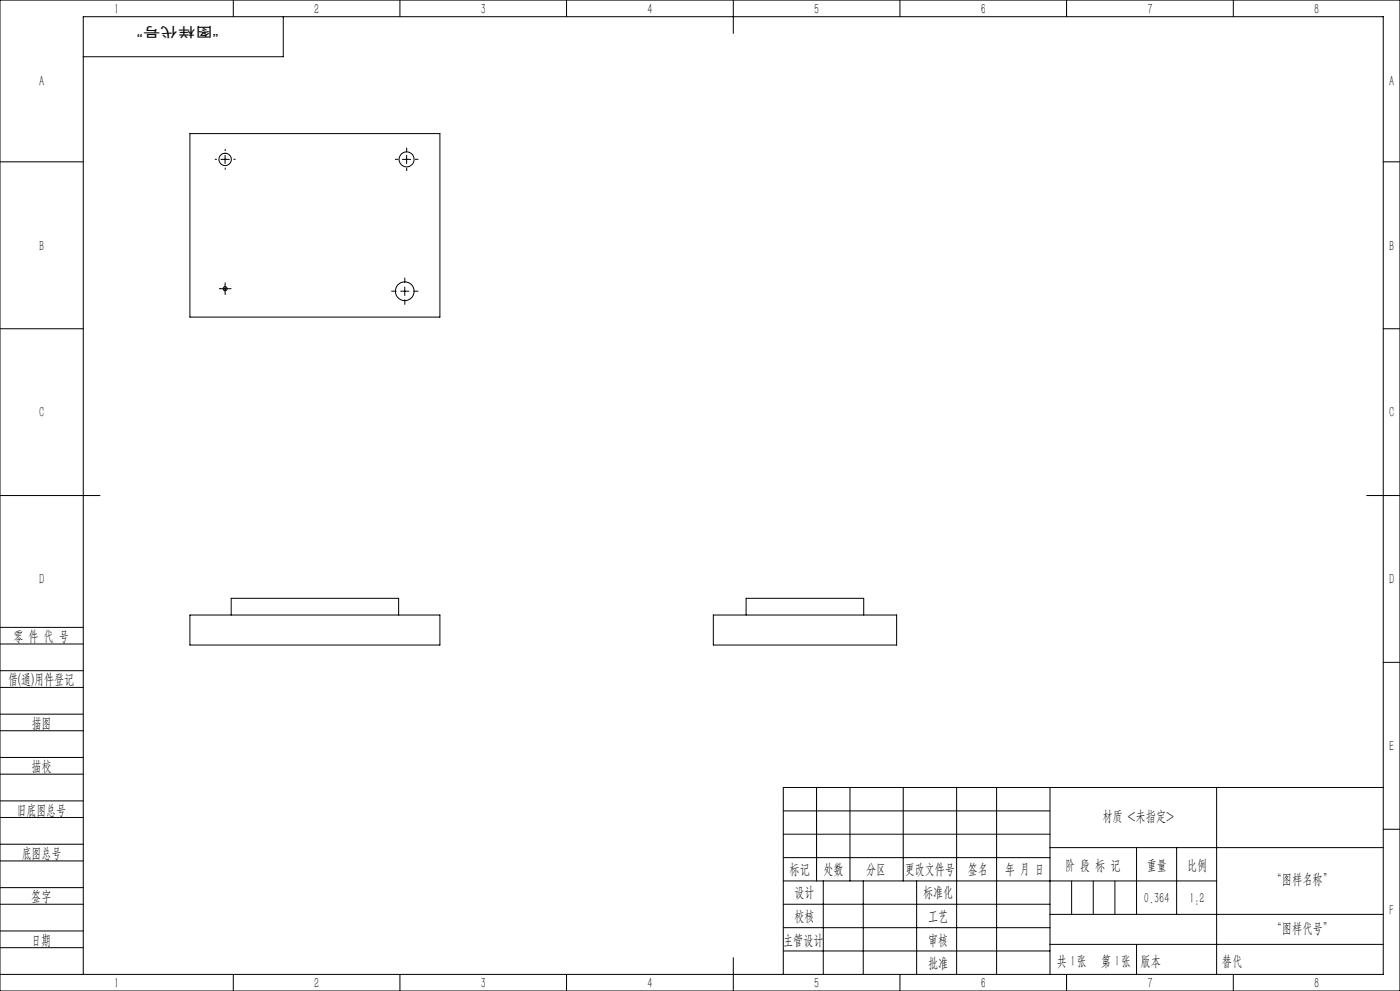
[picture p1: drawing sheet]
<svg xmlns="http://www.w3.org/2000/svg" width="420mm" height="297mm" viewBox="0 0 420 297" stroke-linecap="round" stroke-linejoin="round" font-family="sans-serif">
<g fill="none" stroke="#000" stroke-width=".3">
<path d="M0 0h420v297h-420zM70 0v5M85 5v12h-60M120 0v5M170 0v5M220 0v10M270 0v5M320 0v5M370 0v5M0 48.5h25M57 40h75v55h-75zM66.3 47.8h2.5"/>
<path d="M67.5 46.5v2.5M120.7 47.8h2.5M122 46.5v2.5M415 48.5h5M0 98.5h25M66.3 86.5h2.5M67.5 85.3v2.5M120.2 87.3h2.5M121.4 86v2.5M415 98.5h5M0 148.5h30M410 148.5h10"/>
<path d="M0 193h25M0 188h25M57 184.3h75v9h-75zM69.4 184.3v-5h50.2v5M214 184.3h55v9h-55zM223.8 184.3v-5h35.3v5M415 198.5h5M0 206h25M0 201h25M0 219h25M0 214h25M0 232h25"/>
<path d="M0 227h25M245 236v28M255 236v28M271 236v28M287 236v56M299 236v56M315 236v56M365 236v56M415 236h-180v56M0 245h25M0 240h25M0 258h25"/>
<path d="M0 253h25M235 243h80M235 250h80M235 257h80M315 254h100M341 254v20M353 254v20M415 248.5h5M0 271h25M0 266h25M0 279h25M235 271h80"/>
<path d="M235 264h130M235 278h80M247 264v28M259 264v28M275 264v28M315 274h100M0 284h25M0 292h415v-287h-390v287M70 292v5M120 292v5M170 292v5M220 287v10"/>
<path d="M235 285h80M270 292v5M315 283h100M320 292v5M370 292v5"/>
<circle cx="67.5" cy="47.8" r="1.84"/>
<circle cx="122" cy="47.8" r="2.26"/>
<circle cx="67.5" cy="86.5" r=".6"/>
<circle cx="121.4" cy="87.3" r="2.81"/>
</g>
<g fill="none" stroke="#000" stroke-width=".3" stroke-dasharray="30.5 1.3 1.3 1.3" stroke-linecap="butt">
<path d="M65.1 47.8h-.6M67.6 45.3v-.7M67.6 50.3v.6M70.1 47.8h.6M119.5 47.8h-1M122 45.3v-1M122 50.3v1M124.5 47.8h1M66.3 86.5h-.6M67.6 85.3v-.7M67.6 87.8v.6M68.8 86.5h.6"/>
<path d="M118.9 87.3h-1.5M121.4 84.8v-1.6M121.4 89.8v1.5M123.9 87.3h1.6"/>
</g>
<path d="M321.5 264v10M328 264v10M334.5 264v10M341 283v9" fill="none" stroke="#0a0605" stroke-width=".3"/>
<g font-size="4.4">
<text x="34.2" y="4.2">1</text>
<text x="94.2" y="4.2">2</text>
<text x="144.2" y="4.2">3</text>
<text x="194.2" y="4.2">4</text>
<text x="244.2" y="4.2">5</text>
<text x="294.2" y="4.2">6</text>
<text x="344.2" y="4.2">7</text>
<text x="394.2" y="4.2">8</text>
<text x="11.7" y="25.9">A</text>
<text x="416.7" y="25.9">A</text>
<text x="11.7" y="75.1">B</text>
<text x="416.7" y="75.1">B</text>
<text x="11.7" y="125.1">C</text>
<text x="416.7" y="125.1">C</text>
<text x="11.7" y="175.1">D</text>
<text x="416.7" y="175.1">D</text>
<text x="4" y="192">零 件 代 号</text>
<text x="2.5" y="205.1">借(通)用件登记</text>
<text x="9.5" y="218.1">描图</text>
<text x="416.7" y="225.1">E</text>
<text x="9.5" y="231.1">描校</text>
<text x="5" y="244.2">旧底图总号</text>
<text x="330.7" y="246.2">材质 &lt;未指定&gt;</text>
<text x="6.5" y="257.2">底图总号</text>
<text x="236.9" y="261.9">标记</text>
<text x="247.1" y="261.9">处数</text>
<text x="259.9" y="261.9">分区</text>
<text x="271.5" y="261.9">更改文件号</text>
<text x="290.4" y="261.9">签名</text>
<text x="301.5" y="261.9">年 月 日</text>
<text x="319.5" y="260.6">阶 段 标 记</text>
<text x="344" y="260.6">重量</text>
<text x="356.1" y="260.6">比例</text>
<text x="238.3" y="268.9">设计</text>
<text x="276.9" y="268.9">标准化</text>
<text x="381.5" y="264.8">“图样名称”</text>
<text x="9.4" y="270.1">签字</text>
<text x="343.2" y="270.7">0.364</text>
<text x="356.8" y="270.7">1:2</text>
<text x="416.8" y="274.4">F</text>
<text x="238.3" y="276.1">校核</text>
<text x="278.4" y="276">工艺</text>
<text x="381.5" y="279.6">“图样代号”</text>
<text x="9.4" y="283.2">日期</text>
<text x="234.9" y="283.3">主管设计</text>
<text x="278.4" y="283.3">审核</text>
<text x="278.4" y="290.2">批准</text>
<text x="317.1" y="289.4">共 张</text>
<text x="321.1" y="289.4">1</text>
<text x="330.3" y="289.4">第 张</text>
<text x="334.5" y="289.4">1</text>
<text x="342.1" y="289.4">版本</text>
<text x="34.2" y="296.2">1</text>
<text x="94.2" y="296.2">2</text>
<text x="144.2" y="296.2">3</text>
<text x="194.2" y="296.2">4</text>
<text x="244.2" y="296.2">5</text>
<text x="294.2" y="296.2">6</text>
<text x="344.2" y="296.2">7</text>
<text x="394.2" y="296.2">8</text>
</g>
<text font-size="4.4" fill="#0a0605" x="366.6" y="289.4">替代</text>
<text font-size="4.1" fill="#0a0605" x="65.6" y="8" transform="rotate(-180 65.6 8)">“图样代号”</text>
</svg>
